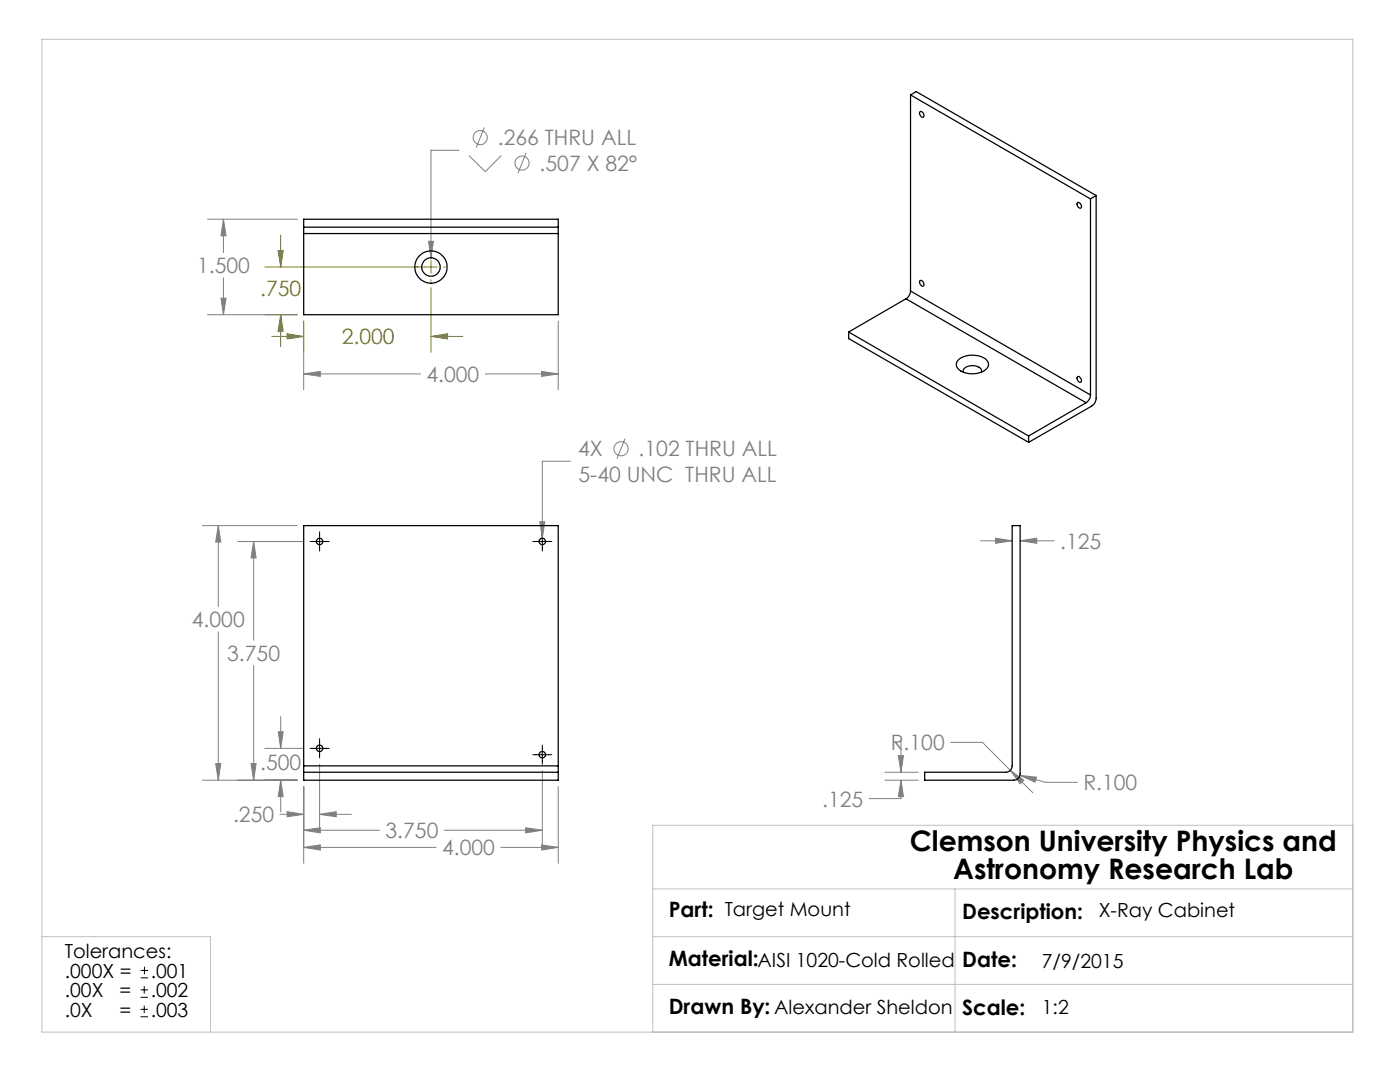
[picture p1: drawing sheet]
<svg xmlns="http://www.w3.org/2000/svg" width="279mm" height="216mm" viewBox="0 0 279 216" stroke-linecap="round" stroke-linejoin="round" font-family="sans-serif">
<g fill="none" stroke="#808080" stroke-width=".2">
<path d="M91.6 30h-5.6v21.4M93.6 31l3.2 3.3 3.2-3.3M96.7 25.4l-1.7 4.1M105 30.5l-1.6 4.1M41.4 43.7h17.9M44.1 59.5h1l-.5 3.3zM44.6 43.7v6.7M44.6 55.5v7.3M44.6 43.7l.5 3.4h-1zM85.5 48.2h1l-.5 3.2zM41.4 62.8h17.9M60.6 64.1v13.7"/>
<path d="M60.6 74.6h23.3M60.6 74.6l3.3-.5v1zM96.8 74.6h14.6M108.1 74.1l3.3 .5-3.3 .5zM111.4 64.1v13.7M113.8 92h-5.6v15.4M124.7 87.5l-1.6 4M40.4 104.9h18.9M43.6 104.9v16.1M43.6 104.9l.5 3.3h-1.1zM47.4 108.1h13.2M50.6 108.1v19.6"/>
<path d="M50.6 108.1l.5 3.2h-1zM107.7 104.1h1l-.5 3.3zM195.7 107.9h6.3M198.7 107.4l3.3 .5-3.3 .5zM203.6 107.9h6.8M203.6 107.9l3.3-.5v1zM43.6 126.1v29.6M50.6 132.8v22.9M40.4 155.7h18.9M43 152.4h1.1l-.5 3.3zM50.1 152.4h1l-.5 3.3zM52.8 149.3h7.8"/>
<path d="M55.5 146h1l-.5 3.3zM56 143v6.3M56 155.7v6.3M56 155.7l.5 3.3h-1zM60.6 157v15.3M63.8 152.5v13.2M108.2 153.8v15M111.4 157v15.3M176.6 155.7h6.7M176.6 154.1h6.7M179.3 150.8h1l-.5 3.3zM179.8 155.7v3.6h-6.3"/>
<path d="M179.8 147.7v6.4M179.8 155.7l.5 3.3h-1zM189.7 148.1h6.4l5.5 5.6M201.6 153.7l4.5 4.5M201.6 153.7l2.7 2-.7 .7zM203.6 154.7l5.1 1.4h6.3M203.6 154.7l3.3 .4-.3 1zM55.9 162.5h4.7M57.3 162l3.3 .5-3.3 .5zM60.6 165.7h15.1M60.6 169.1h26.4M60.6 165.7l3.3-.5v1z"/>
<path d="M60.6 169.1l3.3-.5v1zM63.8 162.5h6.3M63.8 162.5l3.3-.5v1zM88.7 165.7h19.5M99.9 169.1h11.5M104.9 165.2l3.3 .5-3.3 .5zM108.1 168.6l3.3 .5-3.3 .5z"/>
<circle cx="95.8" cy="27.5" r="1.41"/>
<circle cx="104.2" cy="32.5" r="1.41"/>
<circle cx="123.9" cy="89.6" r="1.41"/>
</g>
<g fill="none" stroke="#000" stroke-width=".2">
<path d="M61.9 108.1h3.8M63.8 106.1v3.9M106.3 108.1h3.8M108.2 106.1v3.9M61.9 149.3h3.8M63.8 147.4v3.8M106.3 150.6h3.8M108.2 148.7v3.8M28 199h1.5M28 197.5h1.5M28.1 195.1h1.5M28.1 193.6h1.5"/>
<path d="M28.8 196.8v1.5M28.8 192.9v1.5M28 202.9h1.5M28 201.4h1.5M28.8 200.7v1.4"/>
</g>
<g fill="none" stroke="#808000" stroke-width=".2">
<path d="M52.8 53.3h34.5M55.5 50h1l-.5 3.3zM56 46.9v6.4M86 57.4v12.9M86 50.4v.3M86 52v2.5M86 55.8v.3M88.5 53.3h.4M52.8 62.8h6.5M54.3 67.1h6.3M56 62.8v6.3M56 62.8l.5 3.3h-1z"/>
<path d="M57.3 66.6l3.3 .5-3.3 .5zM60.6 64.1v6.2M86 67.1h6.4M86 67.1l3.3-.5v1z"/>
</g>
<path d="M8.4 7.8h261.6v198.2h-261.6zM130.3 177.4h139.7M190.6 177.4v28.6M270 164.7h-139.7v41.3M8.4 186.9h33.6v19.1M130.3 186.9h139.7M130.3 196.4h139.7" fill="none" stroke="#c0c0c0" stroke-width=".2"/>
<path d="M56 62.8l.5 3.3h-1zM55.5 50h1l-.5 3.3zM57.3 66.6l3.3 .5-3.3 .5zM86 67.1l3.3-.5v1z" fill="#808000"/>
<path d="M43 152.4h1.1l-.5 3.3zM43.6 104.9l.5 3.3h-1.1zM56 155.7l.5 3.3h-1zM55.5 146h1l-.5 3.3zM50.1 152.4h1l-.5 3.3zM50.6 108.1l.5 3.2h-1zM57.3 162l3.3 .5-3.3 .5zM63.8 162.5l3.3-.5v1zM60.6 165.7l3.3-.5v1zM104.9 165.2l3.3 .5-3.3 .5zM60.6 169.1l3.3-.5v1zM108.1 168.6l3.3 .5-3.3 .5zM107.7 104.1l.5 3.3 .5-3.3zM44.6 43.7l.5 3.4h-1zM44.1 59.5h1l-.5 3.3zM60.6 74.6l3.3-.5v1zM108.1 74.1l3.3 .5-3.3 .5zM85.5 48.2l.5 3.2 .5-3.2zM198.7 107.4l3.3 .5-3.3 .5zM203.6 107.9l3.3-.5v1zM179.3 150.8h1l-.5 3.3zM179.8 155.7l.5 3.3h-1zM203.6 154.7l3 1.4 .3-1zM201.6 153.7l2 2.7 .7-.7z" fill="#808080"/>
<g fill="none" stroke="#000" stroke-width=".25">
<path d="M181.7 18.9l1.1-.6 36 20.7M181.7 18.9l35.9 20.8M181.7 18.9v39.2M183.6 22.3a.64 .64 0 0 1 .7 .4 .64 .64 0 0 1-.1 .7 .85 .85 0 0 1-.6-1.1zM217.6 39.7v39.1M218.8 39v40.5a1.91 1.91 0 0 1-.9 1.5l-12.6 7.3M218.8 39l-1.2 .7M60.6 45.3v1.3M60.6 45.3v-1.6h50.8v1.6M60.6 46.6v16.2h50.8v-16.2M60.6 45.3h50.8M60.6 46.6h50.8"/>
<path d="M111.4 45.3v1.3M180.8 59.6l-11.4 6.7M180.8 59.6l35.9 20.8M181.7 58.1a2.08 2.08 0 0 1-.9 1.5M181.7 58.1l35.9 20.7M183.6 56a.68 .68 0 0 1 .7 .3 .68 .68 0 0 1 0 .8 .75 .75 0 0 1-.7-1.1zM215.1 40.4a.74 .74 0 0 1 .6 1.1 .72 .72 0 0 1-.6-1.1zM169.4 66.3l35.9 20.7M169.4 66.3v1.3l35.9 20.7M191.4 71.7a4.6 4.6 0 0 1 5.6 .3 1.39 1.39 0 0 1-.8 2.1 4.5 4.5 0 0 1-5.1-.7 1.23 1.23 0 0 1 .3-1.7zM192.3 74.3a1.18 1.18 0 0 1 1.3-1.3 2.03 2.03 0 0 1 2.3 .9v.4M215 75.2a.64 .64 0 0 1 .7 .3 .64 .64 0 0 1-.1 .8 .85 .85 0 0 1-.6-1.1z"/>
<path d="M217.6 78.8a1.91 1.91 0 0 1-.9 1.6M205.3 87v1.3M216.7 80.4l-11.4 6.6M202 104.9h1.6v49.5a1.33 1.33 0 0 1-1.3 1.3h-17.8v-1.6h16.2a1.33 1.33 0 0 0 1.3-1.3zM60.6 152.8v1.3M60.6 152.8v-47.9h50.8v47.9M60.6 154.1v1.6h50.8v-1.6M60.6 154.1h50.8M60.6 152.8h50.8M111.4 152.8v1.3"/>
<circle cx="86" cy="53.3" r="3.2"/>
<circle cx="86" cy="53.3" r="1.85"/>
<circle cx="63.8" cy="108" r=".64"/>
<circle cx="108.2" cy="108" r=".64"/>
<circle cx="63.8" cy="149.3" r=".64"/>
<circle cx="108.2" cy="150.6" r=".64"/>
</g>
<g font-size="5.6">
<text x="181.6" y="169.8">Clemson University Physics and</text>
<text x="190.2" y="175.5">Astronomy Research Lab</text>
</g>
<g font-size="4.2" fill="#808080">
<text x="99.4" y="29">.266 THRU ALL</text>
<text x="107.7" y="34.1">.507 X 82°</text>
<text x="39.3" y="54.5">1.500</text>
<text x="85.1" y="76.2">4.000</text>
<text x="115.4" y="91.1">4X</text>
<text x="127.5" y="91.1">.102 THRU ALL</text>
<text x="115.5" y="96.2">5-40 UNC THRU ALL</text>
<text x="211.6" y="109.5">.125</text>
<text x="38.3" y="125.1">4.000</text>
<text x="45.3" y="131.8">3.750</text>
<text x="177.8" y="149.7">R.100</text>
<text x="51.9" y="153.7">.500</text>
<text x="164.1" y="160.9">.125</text>
<text x="216.2" y="157.7">R.100</text>
<text x="46.5" y="164.1">.250</text>
<text x="76.9" y="167.3">3.750</text>
<text x="88.2" y="170.7">4.000</text>
</g>
<g font-size="4.2" fill="#808000">
<text x="51.9" y="59.1">.750</text>
<text x="68.2" y="68.7">2.000</text>
</g>
<g font-size="4.2">
<text x="133.5" y="183.1">Part: Target Mount</text>
<text x="192" y="183.3">Description:</text>
<text x="133.5" y="192.7">Material:AISI 1020-Cold Rolled</text>
<text x="192" y="192.9">Date:</text>
<text x="133.5" y="202.3">Drawn By: Alexander Sheldon</text>
<text x="192" y="202.5">Scale:</text>
</g>
<g font-size="3.9">
<text x="219.3" y="183.1">X-Ray Cabinet</text>
<text x="12.9" y="191.2">Tolerances:</text>
<text x="12.9" y="195.1">.000X =</text>
<text x="30.1" y="195.1">.001</text>
<text x="207.9" y="193.1">7/9/2015</text>
<text x="12.9" y="199">.00X</text>
<text x="12.9" y="202.8">.0X</text>
<text x="23.9" y="202.8">=</text>
<text x="23.9" y="199">=</text>
<text x="30.1" y="202.8">.003</text>
<text x="30.1" y="199">.002</text>
<text x="207.9" y="202.3">1:2</text>
</g>
</svg>
